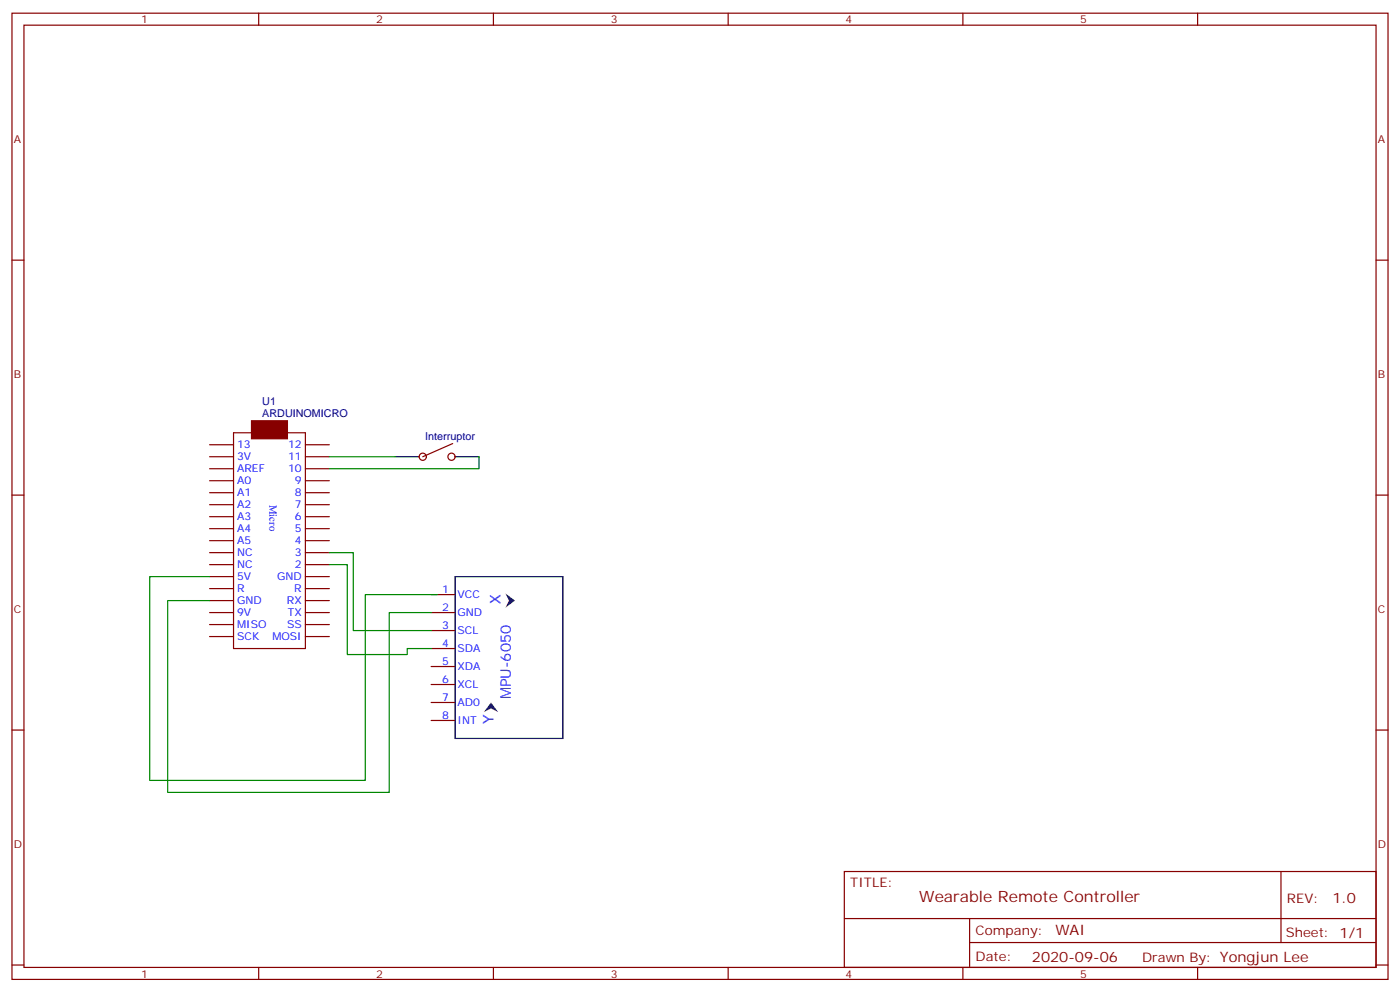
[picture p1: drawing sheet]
<svg xmlns="http://www.w3.org/2000/svg" width="412mm" height="292mm" viewBox="0 0 412 292" stroke-linecap="round" stroke-linejoin="round" font-family="sans-serif">
<g fill="none" stroke="#870000" stroke-width=".35">
<path d="M3.5 3.9h405.4v284.3h-405.4zM7.1 7.4h398.2v277.3h-398.2zM76.2 3.9v3.5M145.3 3.9v3.5M214.5 3.9v3.5M283.6 3.9v3.5M352.8 3.9v3.5M3.5 76.6h3.6M405.3 76.6h3.6M61.7 130.9h7.1M61.7 134.4h7.1M61.7 137.9h7.1"/>
<path d="M68.8 127.4h21.2v63.5h-21.2zM90 130.9h7M90 134.4h7M90 137.9h7M3.5 145.7h3.6M61.7 141.5h7.1M61.7 145h7.1M61.7 148.5h7.1M61.7 152h7.1M61.7 155.6h7.1M61.7 159.1h7.1M90 141.5h7"/>
<path d="M90 145h7M90 148.5h7M90 152h7M90 155.6h7M90 159.1h7M405.3 145.7h3.6M61.7 162.6h7.1M61.7 166.2h7.1M61.7 169.7h7.1M61.7 173.2h7.1M61.7 176.7h7.1M90 162.6h7"/>
<path d="M90 166.2h7M90 169.7h7M90 173.2h7M90 176.7h7M61.7 180.3h7.1M61.7 183.8h7.1M61.7 187.3h7.1M90 180.3h7M90 183.8h7M90 187.3h7M3.5 214.8h3.6M405.3 214.8h3.6"/>
<path d="M248.7 256.5h156.6v28.2h-156.6zM377.3 256.5v20.9M248.7 270.3h156.5M285.6 277.4h119.6M285.6 270.3v14.1M3.5 284h3.6M76.2 284.7v3.5M145.3 284.7v3.5M214.5 284.7v3.5M283.6 284.7v3.5M352.8 284.7v3.5M405.3 284h3.6"/>
</g>
<path d="M74.1 123.8h10.6v5.3h-10.6z" fill="#870000" stroke="#870000" stroke-width=".35"/>
<g fill="#333">
<path d="M144.6 206.7l2.2 2.8-2.2-1-2.1 1z"/>
<path d="M148.9 174.6l2.8 2.1-2.8 2.2 1-2.2z"/>
</g>
<g fill="none" stroke="#870000" stroke-width=".35">
<path d="M133.3 130.5l-8.8 3.9M127 175h7.1M127 196.1h7.1M127 190.9h7.1M127 185.6h7.1M127 180.3h7.1M127 212h7.1M127 206.7h7.1M127 201.4h7.1"/>
<circle cx="124.5" cy="134.4" r="1.06"/>
<circle cx="133" cy="134.4" r="1.06"/>
</g>
<path d="M116.4 134.4h7.1M134.1 134.4h7M134.1 169.7h31.7v47.6h-31.7z" fill="none" stroke="#000" stroke-width=".35"/>
<path d="M97 134.4h19.4M141.1 134.4v3.5h-44.1M61.7 169.7h-17.6v60h63.5v-54.7h21.2M61.7 176.7h-12.3v56.5h65.3v-52.9h12.3M97 166.2h5.3v26.4h17.6v-1.7h7.1M97 162.6h7.1v23h22.9" fill="none" stroke="#008700" stroke-width=".35"/>
<text font-size="4.6" fill="#800" x="270.8" y="265.5">Wearable Remote Controller</text>
<g font-size="4.2" fill="#00f">
<text x="147.5" y="177.8" transform="rotate(-90 147.5 177.8)">X</text>
<text x="150.5" y="205.8" transform="rotate(-90 150.5 205.8)">MPU-6050</text>
<text x="145.3" y="213.1" transform="rotate(-90 145.3 213.1)">Y</text>
</g>
<g font-size="4.2" fill="#800">
<text x="392.5" y="265.7">1.0</text>
<text x="310.9" y="275.3">WAI</text>
<text x="304" y="283.1">2020-09-06</text>
</g>
<g font-size="3.9" fill="#800">
<text x="250.5" y="261.1">TITLE:</text>
<text x="379.1" y="265.7">REV:</text>
<text x="287.4" y="275.3">Company:</text>
<text x="378.7" y="275.9">Sheet: 1/1</text>
<text x="287.4" y="282.9">Date:</text>
<text x="336.4" y="283">Drawn By: Yongjun Lee</text>
</g>
<g font-size="3.2" fill="#800">
<text x="41.6" y="6.9">1</text>
<text x="110.8" y="6.9">2</text>
<text x="179.9" y="6.9">3</text>
<text x="249.1" y="6.9">4</text>
<text x="318.2" y="6.9">5</text>
<text x="4.1" y="42">A</text>
<text x="405.9" y="42">A</text>
<text x="4.1" y="111.1">B</text>
<text x="405.9" y="111.1">B</text>
<text x="4.1" y="180.3">C</text>
<text x="405.9" y="180.3">C</text>
<text x="4.1" y="249.4">D</text>
<text x="405.9" y="249.4">D</text>
<text x="41.6" y="287.7">1</text>
<text x="110.8" y="287.7">2</text>
<text x="179.9" y="287.7">3</text>
<text x="249.1" y="287.7">4</text>
<text x="318.2" y="287.7">5</text>
</g>
<g font-size="3.2" fill="#000080">
<text x="77.3" y="119.2">U1</text>
<text x="77.3" y="122.8">ARDUINOMICRO</text>
<text x="125.3" y="129.5">Interruptor</text>
</g>
<g font-size="3.2" fill="#00f">
<text x="69.8" y="131.9">13</text>
<text x="84.9" y="131.9">12</text>
<text x="69.8" y="135.5">3V</text>
<text x="84.9" y="135.5">11</text>
<text x="69.8" y="142.5">A0</text>
<text x="69.8" y="139">AREF</text>
<text x="84.9" y="139">10</text>
<text x="86.9" y="142.5">9</text>
<text x="69.8" y="149.6">A2</text>
<text x="69.8" y="146">A1</text>
<text x="79.4" y="148.5" transform="rotate(90 79.4 148.5)">Micro</text>
<text x="86.9" y="146">8</text>
<text x="86.9" y="149.6">7</text>
<text x="69.8" y="153.1">A3</text>
<text x="86.9" y="153.1">6</text>
<text x="69.8" y="160.2">A5</text>
<text x="69.8" y="156.6">A4</text>
<text x="86.9" y="156.6">5</text>
<text x="86.9" y="160.2">4</text>
<text x="69.8" y="167.2">NC</text>
<text x="69.8" y="163.7">NC</text>
<text x="86.9" y="163.7">3</text>
<text x="86.9" y="167.2">2</text>
<text x="69.8" y="170.7">5V</text>
<text x="81.6" y="170.7">GND</text>
<text x="69.8" y="177.8">GND</text>
<text x="69.8" y="174.3">R</text>
<text x="84.5" y="177.8">RX</text>
<text x="86.7" y="174.3">R</text>
<text x="130.3" y="179.9">2</text>
<text x="130.3" y="174.6">1</text>
<text x="134.8" y="176">VCC</text>
<text x="69.8" y="184.9">MISO</text>
<text x="69.8" y="181.3">9V</text>
<text x="84.6" y="184.9">SS</text>
<text x="84.8" y="181.3">TX</text>
<text x="130.3" y="185.2">3</text>
<text x="134.8" y="181.3">GND</text>
<text x="69.8" y="188.4">SCK</text>
<text x="80.2" y="188.4">MOSI</text>
<text x="130.3" y="190.5">4</text>
<text x="134.8" y="191.9">SDA</text>
<text x="134.8" y="186.6">SCL</text>
<text x="130.3" y="195.8">5</text>
<text x="134.8" y="197.2">XDA</text>
<text x="130.3" y="201.1">6</text>
<text x="134.8" y="202.5">XCL</text>
<text x="130.3" y="206.4">7</text>
<text x="134.8" y="207.8">AD0</text>
<text x="130.3" y="211.7">8</text>
<text x="134.8" y="213.1">INT</text>
</g>
</svg>
